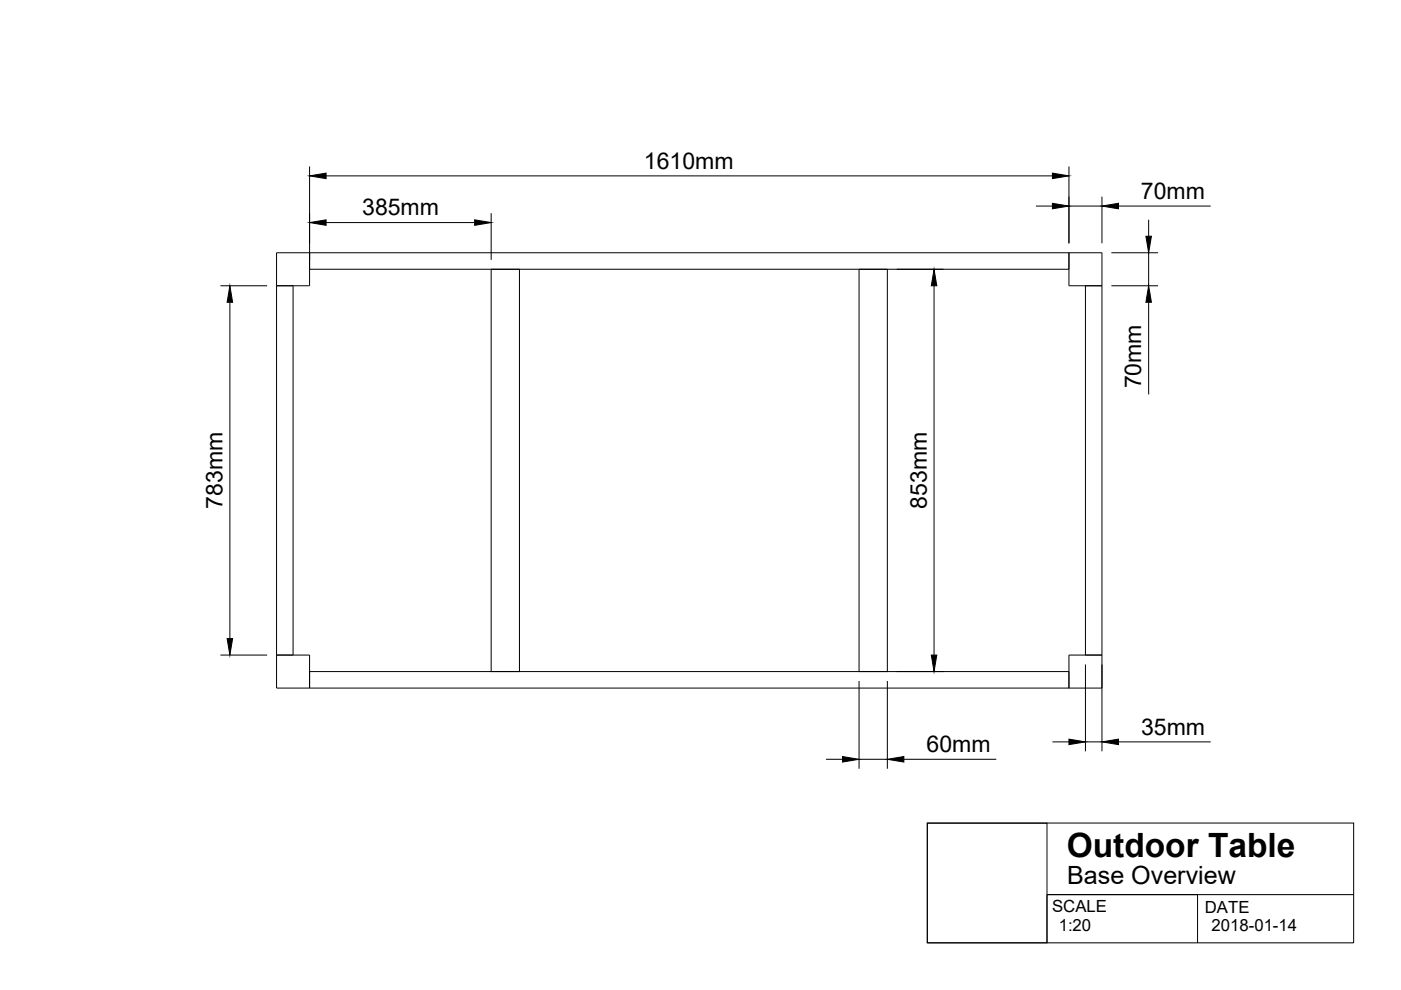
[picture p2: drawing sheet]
<svg xmlns="http://www.w3.org/2000/svg" width="297mm" height="210mm" viewBox="0 0 297 210" stroke-linecap="round" stroke-linejoin="round" font-family="sans-serif">
<!-- layer: Visible -->
<g fill="none" stroke="#000" stroke-width=".21">
<path d="M58.6 53.6h175v92.3h-175zM65.6 53.6v7h-7M65.6 57.1h161M104.1 57.1v85.3M110.1 57.1v85.3M182.1 57.1v85.3M188.1 57.1v85.3M226.6 53.6v7h7M62.1 60.6v78.3M230.1 60.6v78.3M58.6 138.9h7v7M233.6 138.9h-7v7"/>
<path d="M65.6 142.4h161"/>
</g>
<!-- layer: Dimensions -->
<g fill="none" stroke="#000" stroke-width=".21">
<path d="M65.6 35.3v19.8M69.1 37.3h154M226.6 35.3v16.3M69.1 47.2h31.5M104.1 45.2v9.9M190.1 57.1h9.9M219.6 43.7h3.5M226.6 43.7h7M233.6 41.7v9.9M235.6 53.6h9.9M237.1 43.7h19.6M243.5 46.6v3.5"/>
<path d="M243.5 53.6v7M46.7 60.6h9.9M48.7 64.1v71.3M198 60.6v78.3M235.6 60.6h9.9M243.5 64.1v19.5M46.7 138.9h9.9M182.1 144.4v18.6M188.1 144.4v18.6M190.1 142.4h9.9M223.1 157.3h3.5M230.1 140.9v18.4"/>
<path d="M230.1 157.3h3.5M233.6 140.9v18.4M237.1 157.3h19.6M175.1 161h3.5M182.1 161h6M191.6 161h19.6"/>
</g>
<g fill="#000" stroke="#000" stroke-width=".21">
<path d="M65.6 37.3l3.5-.6v1.2zM223.1 36.7l3.5 .6-3.5 .6zM65.6 47.2l3.5-.6v1.2zM100.6 46.6l3.5 .6-3.5 .6zM223.1 43.1l3.5 .6-3.5 .6zM233.6 43.7l3.5-.6v1.2zM243 50.1h1.1l-.6 3.5zM48.7 60.6l.6 3.5h-1.1zM198 57.1l.6 3.5h-1.1zM243.5 60.6l.6 3.5h-1.1zM48.2 135.4h1.1l-.6 3.5zM197.5 138.9h1.1l-.6 3.5z"/>
<path d="M226.6 156.7l3.5 .6-3.5 .6zM233.6 157.3l3.5-.6v1.2zM178.6 160.4l3.5 .6-3.5 .6zM188.1 161l3.5-.6v1.2z"/>
</g>
<!-- layer: TitleBlock -->
<path d="M196.6 174.5h90.4v25.4h-90.4zM196.6 174.5h25.4v25.4h-25.4zM253.9 189.7v10.2M287 189.7h-65v10.2" fill="none" stroke="#000" stroke-width=".21"/>
<text font-size="7.1" x="226.2" y="181.7">Outdoor Table</text>
<text font-size="5.3" x="226.2" y="187.4">Base Overview</text>
<g font-size="4.9">
<text x="136.5" y="35.7">1610mm</text>
<text x="76.8" y="45.6">385mm</text>
<text x="241.9" y="42.1">70mm</text>
<text x="242" y="82.4" transform="rotate(-90 242 82.4)">70mm</text>
<text x="47.2" y="107.9" transform="rotate(-90 47.2 107.9)">783mm</text>
<text x="196.5" y="107.8" transform="rotate(-90 196.5 107.8)">853mm</text>
<text x="241.9" y="155.7">35mm</text>
<text x="196.5" y="159.4">60mm</text>
</g>
<g font-size="3.5">
<text x="223.1" y="193.4">SCALE</text>
<text x="224.5" y="197.4">1:20</text>
<text x="255.5" y="193.5">DATE</text>
<text x="256.9" y="197.5">2018-01-14</text>
</g>
</svg>
